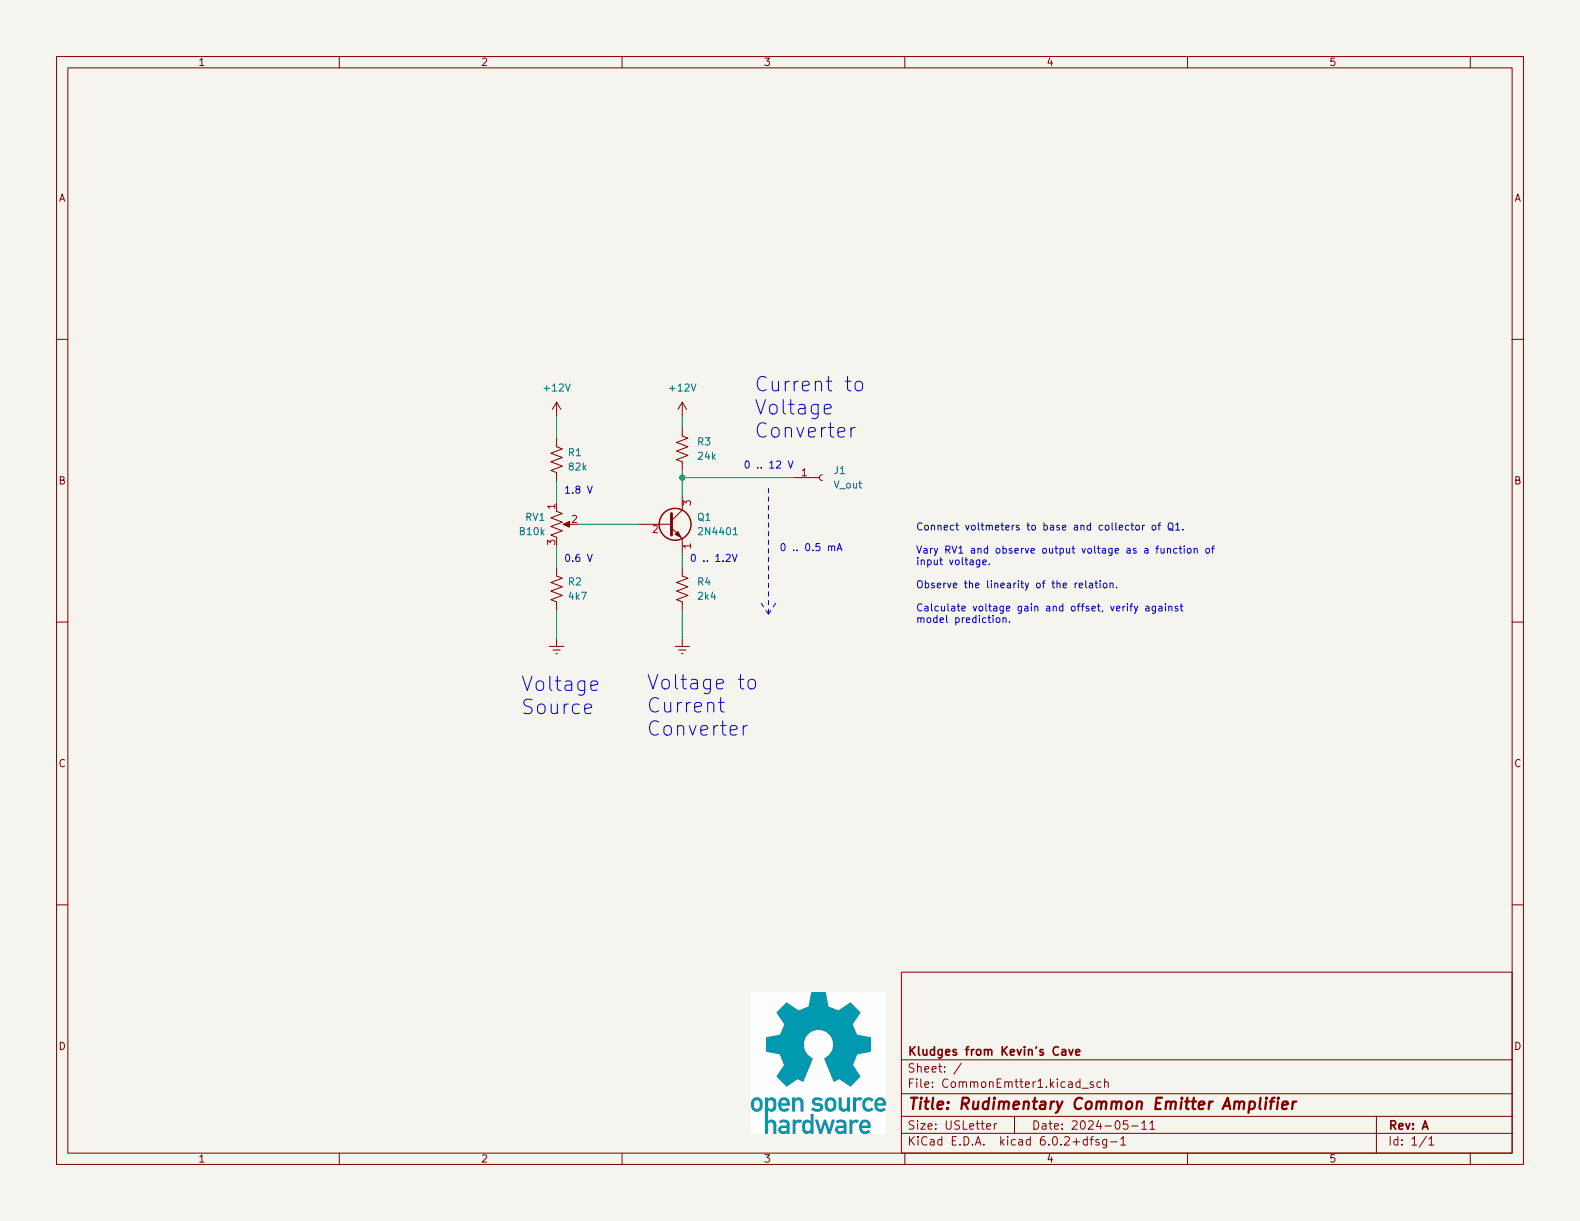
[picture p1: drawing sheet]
(kicad_sch (version 20211123) (generator eeschema)

 (paper "USLetter")

 (title_block
  (title "Rudimentary Common Emitter Amplifier")
  (date "2024-05-11")
  (rev "A")
  (company "Kludges from Kevin's Cave"))

 (lib_symbols
  (symbol "Connector:Conn_01x01_Female" (pin_names (offset 1.016) hide) (in_bom yes) (on_board yes)
   (property "Reference" "J" (id 0) (at 0 2.54 0) (effects (font (size 1.27 1.27))))
   (property "Value" "Conn_01x01_Female" (id 1) (at 0 -2.54 0) (effects (font (size 1.27 1.27))))
   (property "Footprint" "" (id 2) (at 0 0 0) (effects (font (size 1.27 1.27)) hide))
   (property "Datasheet" "~" (id 3) (at 0 0 0) (effects (font (size 1.27 1.27)) hide))
   (symbol "Conn_01x01_Female_1_1"
    (polyline (pts (xy -1.27 0) (xy -0.508 0)) (stroke (width 0.1524) (type default) (color 0 0 0 0)) (fill (type none)))
    (arc (start 0 0.508) (mid -0.508 0) (end 0 -0.508) (stroke (width 0.1524) (type default) (color 0 0 0 0)) (fill (type none)))
    (pin passive line (at -5.08 0 0) (length 3.81) (name "Pin_1" (effects (font (size 1.27 1.27)))) (number "1" (effects (font (size 1.27 1.27)))))))
  (symbol "Device:Q_NPN_EBC" (pin_names (offset 0) hide) (in_bom yes) (on_board yes)
   (property "Reference" "Q" (id 0) (at 5.08 1.27 0) (effects (font (size 1.27 1.27)) (justify left)))
   (property "Value" "Q_NPN_EBC" (id 1) (at 5.08 -1.27 0) (effects (font (size 1.27 1.27)) (justify left)))
   (property "Footprint" "" (id 2) (at 5.08 2.54 0) (effects (font (size 1.27 1.27)) hide))
   (property "Datasheet" "~" (id 3) (at 0 0 0) (effects (font (size 1.27 1.27)) hide))
   (symbol "Q_NPN_EBC_0_1"
    (polyline (pts (xy 0.635 0.635) (xy 2.54 2.54)) (stroke (width 0) (type default) (color 0 0 0 0)) (fill (type none)))
    (polyline (pts (xy 0.635 -0.635) (xy 2.54 -2.54) (xy 2.54 -2.54)) (stroke (width 0) (type default) (color 0 0 0 0)) (fill (type none)))
    (polyline (pts (xy 0.635 1.905) (xy 0.635 -1.905) (xy 0.635 -1.905)) (stroke (width 0.508) (type default) (color 0 0 0 0)) (fill (type none)))
    (polyline (pts (xy 1.27 -1.778) (xy 1.778 -1.27) (xy 2.286 -2.286) (xy 1.27 -1.778) (xy 1.27 -1.778)) (stroke (width 0) (type default) (color 0 0 0 0)) (fill (type outline)))
    (circle (center 1.27 0) (radius 2.8194) (stroke (width 0.254) (type default) (color 0 0 0 0)) (fill (type none))))
   (symbol "Q_NPN_EBC_1_1"
    (pin passive line (at 2.54 -5.08 90) (length 2.54) (name "E" (effects (font (size 1.27 1.27)))) (number "1" (effects (font (size 1.27 1.27)))))
    (pin passive line (at -5.08 0 0) (length 5.715) (name "B" (effects (font (size 1.27 1.27)))) (number "2" (effects (font (size 1.27 1.27)))))
    (pin passive line (at 2.54 5.08 270) (length 2.54) (name "C" (effects (font (size 1.27 1.27)))) (number "3" (effects (font (size 1.27 1.27)))))))
  (symbol "Device:R_Potentiometer_US" (pin_names (offset 1.016) hide) (in_bom yes) (on_board yes)
   (property "Reference" "RV" (id 0) (at -4.445 0 90) (effects (font (size 1.27 1.27))))
   (property "Value" "R_Potentiometer_US" (id 1) (at -2.54 0 90) (effects (font (size 1.27 1.27))))
   (property "Footprint" "" (id 2) (at 0 0 0) (effects (font (size 1.27 1.27)) hide))
   (property "Datasheet" "~" (id 3) (at 0 0 0) (effects (font (size 1.27 1.27)) hide))
   (symbol "R_Potentiometer_US_0_1"
    (polyline (pts (xy 0 -2.286) (xy 0 -2.54)) (stroke (width 0) (type default) (color 0 0 0 0)) (fill (type none)))
    (polyline (pts (xy 0 2.54) (xy 0 2.286)) (stroke (width 0) (type default) (color 0 0 0 0)) (fill (type none)))
    (polyline (pts (xy 2.54 0) (xy 1.524 0)) (stroke (width 0) (type default) (color 0 0 0 0)) (fill (type none)))
    (polyline (pts (xy 1.143 0) (xy 2.286 0.508) (xy 2.286 -0.508) (xy 1.143 0)) (stroke (width 0) (type default) (color 0 0 0 0)) (fill (type outline)))
    (polyline (pts (xy 0 -0.762) (xy 1.016 -1.143) (xy 0 -1.524) (xy -1.016 -1.905) (xy 0 -2.286)) (stroke (width 0) (type default) (color 0 0 0 0)) (fill (type none)))
    (polyline (pts (xy 0 0.762) (xy 1.016 0.381) (xy 0 0) (xy -1.016 -0.381) (xy 0 -0.762)) (stroke (width 0) (type default) (color 0 0 0 0)) (fill (type none)))
    (polyline (pts (xy 0 2.286) (xy 1.016 1.905) (xy 0 1.524) (xy -1.016 1.143) (xy 0 0.762)) (stroke (width 0) (type default) (color 0 0 0 0)) (fill (type none))))
   (symbol "R_Potentiometer_US_1_1"
    (pin passive line (at 0 3.81 270) (length 1.27) (name "1" (effects (font (size 1.27 1.27)))) (number "1" (effects (font (size 1.27 1.27)))))
    (pin passive line (at 3.81 0 180) (length 1.27) (name "2" (effects (font (size 1.27 1.27)))) (number "2" (effects (font (size 1.27 1.27)))))
    (pin passive line (at 0 -3.81 90) (length 1.27) (name "3" (effects (font (size 1.27 1.27)))) (number "3" (effects (font (size 1.27 1.27)))))))
  (symbol "Device:R_US" (pin_numbers hide) (pin_names (offset 0)) (in_bom yes) (on_board yes)
   (property "Reference" "R" (id 0) (at 2.54 0 90) (effects (font (size 1.27 1.27))))
   (property "Value" "R_US" (id 1) (at -2.54 0 90) (effects (font (size 1.27 1.27))))
   (property "Footprint" "" (id 2) (at 1.016 -0.254 90) (effects (font (size 1.27 1.27)) hide))
   (property "Datasheet" "~" (id 3) (at 0 0 0) (effects (font (size 1.27 1.27)) hide))
   (symbol "R_US_0_1"
    (polyline (pts (xy 0 -2.286) (xy 0 -2.54)) (stroke (width 0) (type default) (color 0 0 0 0)) (fill (type none)))
    (polyline (pts (xy 0 2.286) (xy 0 2.54)) (stroke (width 0) (type default) (color 0 0 0 0)) (fill (type none)))
    (polyline (pts (xy 0 -0.762) (xy 1.016 -1.143) (xy 0 -1.524) (xy -1.016 -1.905) (xy 0 -2.286)) (stroke (width 0) (type default) (color 0 0 0 0)) (fill (type none)))
    (polyline (pts (xy 0 0.762) (xy 1.016 0.381) (xy 0 0) (xy -1.016 -0.381) (xy 0 -0.762)) (stroke (width 0) (type default) (color 0 0 0 0)) (fill (type none)))
    (polyline (pts (xy 0 2.286) (xy 1.016 1.905) (xy 0 1.524) (xy -1.016 1.143) (xy 0 0.762)) (stroke (width 0) (type default) (color 0 0 0 0)) (fill (type none))))
   (symbol "R_US_1_1"
    (pin passive line (at 0 3.81 270) (length 1.27) (name "~" (effects (font (size 1.27 1.27)))) (number "1" (effects (font (size 1.27 1.27)))))
    (pin passive line (at 0 -3.81 90) (length 1.27) (name "~" (effects (font (size 1.27 1.27)))) (number "2" (effects (font (size 1.27 1.27)))))))
  (symbol "power:+12V" (power) (pin_names (offset 0)) (in_bom yes) (on_board yes)
   (property "Reference" "#PWR" (id 0) (at 0 -3.81 0) (effects (font (size 1.27 1.27)) hide))
   (property "Value" "+12V" (id 1) (at 0 3.556 0) (effects (font (size 1.27 1.27))))
   (property "Footprint" "" (id 2) (at 0 0 0) (effects (font (size 1.27 1.27)) hide))
   (property "Datasheet" "" (id 3) (at 0 0 0) (effects (font (size 1.27 1.27)) hide))
   (symbol "+12V_0_1"
    (polyline (pts (xy -0.762 1.27) (xy 0 2.54)) (stroke (width 0) (type default) (color 0 0 0 0)) (fill (type none)))
    (polyline (pts (xy 0 0) (xy 0 2.54)) (stroke (width 0) (type default) (color 0 0 0 0)) (fill (type none)))
    (polyline (pts (xy 0 2.54) (xy 0.762 1.27)) (stroke (width 0) (type default) (color 0 0 0 0)) (fill (type none))))
   (symbol "+12V_1_1"
    (pin power_in line (at 0 0 90) (length 0) hide (name "+12V" (effects (font (size 1.27 1.27)))) (number "1" (effects (font (size 1.27 1.27)))))))
  (symbol "power:Earth" (power) (pin_names (offset 0)) (in_bom yes) (on_board yes)
   (property "Reference" "#PWR" (id 0) (at 0 -6.35 0) (effects (font (size 1.27 1.27)) hide))
   (property "Value" "Earth" (id 1) (at 0 -3.81 0) (effects (font (size 1.27 1.27)) hide))
   (property "Footprint" "" (id 2) (at 0 0 0) (effects (font (size 1.27 1.27)) hide))
   (property "Datasheet" "~" (id 3) (at 0 0 0) (effects (font (size 1.27 1.27)) hide))
   (symbol "Earth_0_1"
    (polyline (pts (xy -0.635 -1.905) (xy 0.635 -1.905)) (stroke (width 0) (type default) (color 0 0 0 0)) (fill (type none)))
    (polyline (pts (xy -0.127 -2.54) (xy 0.127 -2.54)) (stroke (width 0) (type default) (color 0 0 0 0)) (fill (type none)))
    (polyline (pts (xy 0 -1.27) (xy 0 0)) (stroke (width 0) (type default) (color 0 0 0 0)) (fill (type none)))
    (polyline (pts (xy 1.27 -1.27) (xy -1.27 -1.27)) (stroke (width 0) (type default) (color 0 0 0 0)) (fill (type none))))
   (symbol "Earth_1_1"
    (pin power_in line (at 0 0 270) (length 0) hide (name "Earth" (effects (font (size 1.27 1.27)))) (number "1" (effects (font (size 1.27 1.27))))))))

 (junction (at 120.65 84.455) (diameter 0) (color 0 0 0 0))

 (wire (pts (xy 140.335 84.455) (xy 120.65 84.455)) (stroke (width 0) (type default) (color 0 0 0 0)))
 (polyline (pts (xy 134.62 106.68) (xy 135.89 108.585)) (stroke (width 0) (type default) (color 0 0 0 0)))

 (wire (pts (xy 113.03 92.71) (xy 102.235 92.71)) (stroke (width 0) (type default) (color 0 0 0 0)))
 (wire (pts (xy 98.425 85.09) (xy 98.425 88.9)) (stroke (width 0) (type default) (color 0 0 0 0)))
 (wire (pts (xy 98.425 107.95) (xy 98.425 113.03)) (stroke (width 0) (type default) (color 0 0 0 0)))
 (polyline (pts (xy 135.89 86.36) (xy 135.89 108.585)) (stroke (width 0) (type default) (color 0 0 0 0)))

 (wire (pts (xy 120.65 107.95) (xy 120.65 113.03)) (stroke (width 0) (type default) (color 0 0 0 0)))
 (wire (pts (xy 98.425 73.66) (xy 98.425 77.47)) (stroke (width 0) (type default) (color 0 0 0 0)))
 (wire (pts (xy 120.65 73.66) (xy 120.65 75.565)) (stroke (width 0) (type default) (color 0 0 0 0)))
 (wire (pts (xy 98.425 96.52) (xy 98.425 100.33)) (stroke (width 0) (type default) (color 0 0 0 0)))
 (wire (pts (xy 120.65 84.455) (xy 120.65 87.63)) (stroke (width 0) (type default) (color 0 0 0 0)))
 (polyline (pts (xy 135.89 108.585) (xy 137.16 106.68)) (stroke (width 0) (type default) (color 0 0 0 0)))

 (wire (pts (xy 120.65 83.185) (xy 120.65 84.455)) (stroke (width 0) (type default) (color 0 0 0 0)))
 (wire (pts (xy 120.65 97.79) (xy 120.65 100.33)) (stroke (width 0) (type default) (color 0 0 0 0)))

 (image (at 144.78 187.96) (scale 0.367016)
  (data))

 (text "Voltage\nSource" (at 92.075 127 0) (effects (font (size 2.54 2.54)) (justify left bottom)))
 (text "1.8 V" (at 99.695 87.63 0) (effects (font (size 1.27 1.27)) (justify left bottom)))
 (text "0 .. 12 V" (at 131.445 83.185 0) (effects (font (size 1.27 1.27)) (justify left bottom)))
 (text "0 .. 1.2V" (at 121.92 99.695 0) (effects (font (size 1.27 1.27)) (justify left bottom)))
 (text "Current to\nVoltage\nConverter" (at 133.35 78.105 0) (effects (font (size 2.54 2.54)) (justify left bottom)))
 (text "Voltage to\nCurrent\nConverter" (at 114.3 130.81 0) (effects (font (size 2.54 2.54)) (justify left bottom)))
 (text "Connect voltmeters to base and collector of Q1.\n\nVary RV1 and observe output voltage as a function of \ninput voltage.\n\nObserve the linearity of the relation.\n\nCalculate voltage gain and offset, verify against\nmodel prediction." (at 161.925 110.49 0) (effects (font (size 1.27 1.27)) (justify left bottom)))
 (text "0 .. 0.5 mA" (at 137.795 97.79 0) (effects (font (size 1.27 1.27)) (justify left bottom)))
 (text "0.6 V" (at 99.695 99.695 0) (effects (font (size 1.27 1.27)) (justify left bottom)))

 (symbol (lib_id "Device:R_US") (at 120.65 79.375 0) (unit 1) (in_bom yes) (on_board yes) (fields_autoplaced)
  (property "Reference" "R3" (id 0) (at 123.19 78.1049 0) (effects (font (size 1.27 1.27)) (justify left)))
  (property "Value" "24k" (id 1) (at 123.19 80.6449 0) (effects (font (size 1.27 1.27)) (justify left)))
  (property "Footprint" "" (id 2) (at 121.666 79.629 90) (effects (font (size 1.27 1.27)) hide))
  (property "Datasheet" "~" (id 3) (at 120.65 79.375 0) (effects (font (size 1.27 1.27)) hide)) (pin "1") (pin "2"))

 (symbol (lib_id "Device:R_US") (at 120.65 104.14 0) (unit 1) (in_bom yes) (on_board yes) (fields_autoplaced)
  (property "Reference" "R4" (id 0) (at 123.19 102.8699 0) (effects (font (size 1.27 1.27)) (justify left)))
  (property "Value" "2k4" (id 1) (at 123.19 105.4099 0) (effects (font (size 1.27 1.27)) (justify left)))
  (property "Footprint" "" (id 2) (at 121.666 104.394 90) (effects (font (size 1.27 1.27)) hide))
  (property "Datasheet" "~" (id 3) (at 120.65 104.14 0) (effects (font (size 1.27 1.27)) hide)) (pin "1") (pin "2"))

 (symbol (lib_id "power:Earth") (at 98.425 113.03 0) (unit 1) (in_bom yes) (on_board yes) (fields_autoplaced)
  (property "Reference" "#PWR02" (id 0) (at 98.425 119.38 0) (effects (font (size 1.27 1.27)) hide))
  (property "Value" "Earth" (id 1) (at 98.425 116.84 0) (effects (font (size 1.27 1.27)) hide))
  (property "Footprint" "" (id 2) (at 98.425 113.03 0) (effects (font (size 1.27 1.27)) hide))
  (property "Datasheet" "~" (id 3) (at 98.425 113.03 0) (effects (font (size 1.27 1.27)) hide)) (pin "1"))

 (symbol (lib_id "Device:Q_NPN_EBC") (at 118.11 92.71 0) (unit 1) (in_bom yes) (on_board yes) (fields_autoplaced)
  (property "Reference" "Q1" (id 0) (at 123.19 91.4399 0) (effects (font (size 1.27 1.27)) (justify left)))
  (property "Value" "2N4401" (id 1) (at 123.19 93.9799 0) (effects (font (size 1.27 1.27)) (justify left)))
  (property "Footprint" "" (id 2) (at 123.19 90.17 0) (effects (font (size 1.27 1.27)) hide))
  (property "Datasheet" "~" (id 3) (at 118.11 92.71 0) (effects (font (size 1.27 1.27)) hide)) (pin "1") (pin "2") (pin "3"))

 (symbol (lib_id "Connector:Conn_01x01_Female") (at 145.415 84.455 0) (unit 1) (in_bom yes) (on_board yes) (fields_autoplaced)
  (property "Reference" "J1" (id 0) (at 147.32 83.1849 0) (effects (font (size 1.27 1.27)) (justify left)))
  (property "Value" "V_out" (id 1) (at 147.32 85.7249 0) (effects (font (size 1.27 1.27)) (justify left)))
  (property "Footprint" "" (id 2) (at 145.415 84.455 0) (effects (font (size 1.27 1.27)) hide))
  (property "Datasheet" "~" (id 3) (at 145.415 84.455 0) (effects (font (size 1.27 1.27)) hide)) (pin "1"))

 (symbol (lib_id "Device:R_Potentiometer_US") (at 98.425 92.71 0) (unit 1) (in_bom yes) (on_board yes) (fields_autoplaced)
  (property "Reference" "RV1" (id 0) (at 96.52 91.4399 0) (effects (font (size 1.27 1.27)) (justify right)))
  (property "Value" "B10k" (id 1) (at 96.52 93.9799 0) (effects (font (size 1.27 1.27)) (justify right)))
  (property "Footprint" "" (id 2) (at 98.425 92.71 0) (effects (font (size 1.27 1.27)) hide))
  (property "Datasheet" "~" (id 3) (at 98.425 92.71 0) (effects (font (size 1.27 1.27)) hide)) (pin "1") (pin "2") (pin "3"))

 (symbol (lib_id "Device:R_US") (at 98.425 104.14 0) (unit 1) (in_bom yes) (on_board yes) (fields_autoplaced)
  (property "Reference" "R2" (id 0) (at 100.33 102.8699 0) (effects (font (size 1.27 1.27)) (justify left)))
  (property "Value" "4k7" (id 1) (at 100.33 105.4099 0) (effects (font (size 1.27 1.27)) (justify left)))
  (property "Footprint" "" (id 2) (at 99.441 104.394 90) (effects (font (size 1.27 1.27)) hide))
  (property "Datasheet" "~" (id 3) (at 98.425 104.14 0) (effects (font (size 1.27 1.27)) hide)) (pin "1") (pin "2"))

 (symbol (lib_id "Device:R_US") (at 98.425 81.28 0) (unit 1) (in_bom yes) (on_board yes) (fields_autoplaced)
  (property "Reference" "R1" (id 0) (at 100.33 80.0099 0) (effects (font (size 1.27 1.27)) (justify left)))
  (property "Value" "82k" (id 1) (at 100.33 82.5499 0) (effects (font (size 1.27 1.27)) (justify left)))
  (property "Footprint" "" (id 2) (at 99.441 81.534 90) (effects (font (size 1.27 1.27)) hide))
  (property "Datasheet" "~" (id 3) (at 98.425 81.28 0) (effects (font (size 1.27 1.27)) hide)) (pin "1") (pin "2"))

 (symbol (lib_id "power:Earth") (at 120.65 113.03 0) (unit 1) (in_bom yes) (on_board yes) (fields_autoplaced)
  (property "Reference" "#PWR04" (id 0) (at 120.65 119.38 0) (effects (font (size 1.27 1.27)) hide))
  (property "Value" "Earth" (id 1) (at 120.65 116.84 0) (effects (font (size 1.27 1.27)) hide))
  (property "Footprint" "" (id 2) (at 120.65 113.03 0) (effects (font (size 1.27 1.27)) hide))
  (property "Datasheet" "~" (id 3) (at 120.65 113.03 0) (effects (font (size 1.27 1.27)) hide)) (pin "1"))

 (symbol (lib_id "power:+12V") (at 98.425 73.66 0) (unit 1) (in_bom yes) (on_board yes) (fields_autoplaced)
  (property "Reference" "#PWR01" (id 0) (at 98.425 77.47 0) (effects (font (size 1.27 1.27)) hide))
  (property "Value" "+12V" (id 1) (at 98.425 68.58 0))
  (property "Footprint" "" (id 2) (at 98.425 73.66 0) (effects (font (size 1.27 1.27)) hide))
  (property "Datasheet" "" (id 3) (at 98.425 73.66 0) (effects (font (size 1.27 1.27)) hide)) (pin "1"))

 (symbol (lib_id "power:+12V") (at 120.65 73.66 0) (unit 1) (in_bom yes) (on_board yes) (fields_autoplaced)
  (property "Reference" "#PWR03" (id 0) (at 120.65 77.47 0) (effects (font (size 1.27 1.27)) hide))
  (property "Value" "+12V" (id 1) (at 120.65 68.58 0))
  (property "Footprint" "" (id 2) (at 120.65 73.66 0) (effects (font (size 1.27 1.27)) hide))
  (property "Datasheet" "" (id 3) (at 120.65 73.66 0) (effects (font (size 1.27 1.27)) hide)) (pin "1"))

 (sheet_instances (path "" (page "1")))

)
